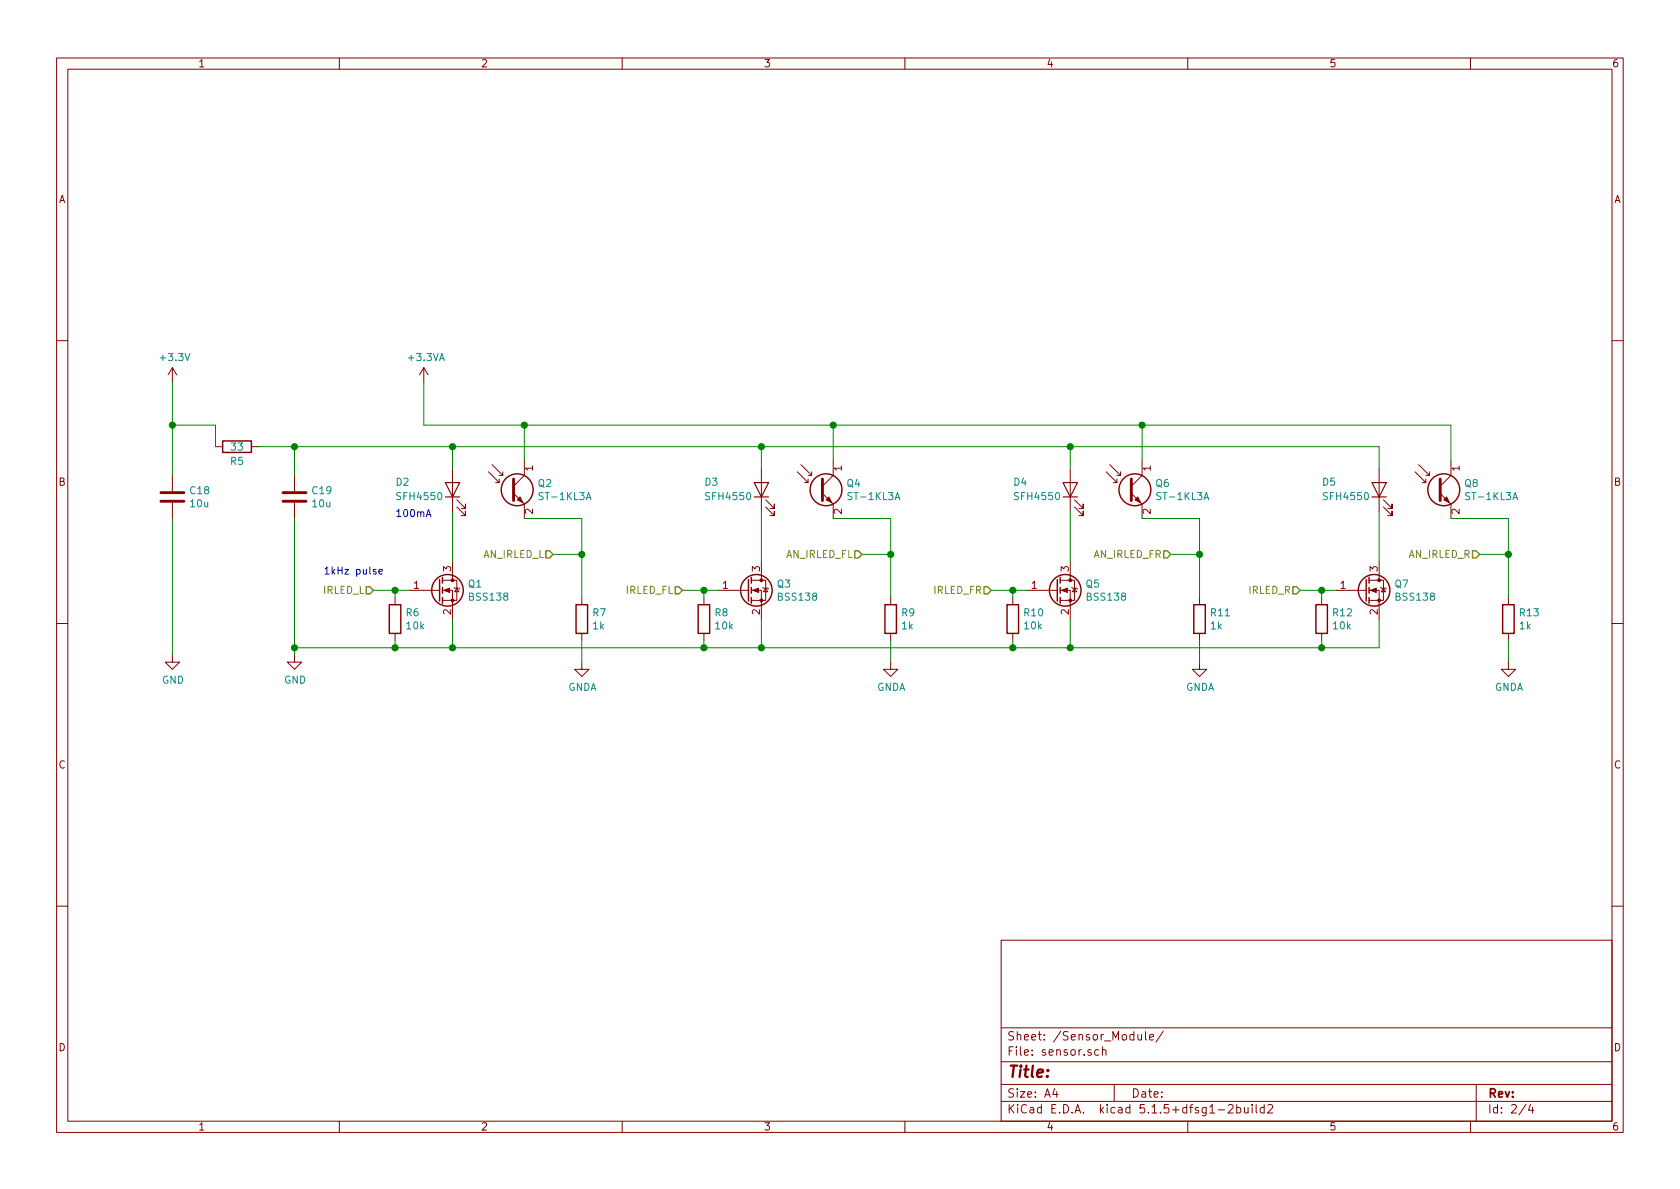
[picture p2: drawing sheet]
EESchema Schematic File Version 4
EELAYER 30 0
EELAYER END
$Descr A4 11693 8268
encoding utf-8
Sheet 2 4
Title ""
Date ""
Rev ""
Comp ""
Comment1 ""
Comment2 ""
Comment3 ""
Comment4 ""
$EndDescr
Connection ~ 2750 4500
Wire Wire Line
	3150 4500 3150 4300
Wire Wire Line
	2750 4500 3150 4500
Wire Wire Line
	4050 4600 4050 4450
Wire Wire Line
	4050 3850 4050 4150
Connection ~ 4050 3850
Wire Wire Line
	3850 3850 4050 3850
Wire Wire Line
	4050 3600 4050 3850
Wire Wire Line
	3650 3600 4050 3600
Wire Wire Line
	3650 2950 3650 3200
Wire Wire Line
	1200 2950 1200 3300
Connection ~ 1200 2950
Wire Wire Line
	1500 2950 1500 3100
Wire Wire Line
	1200 2950 1500 2950
Connection ~ 2050 3100
Wire Wire Line
	3150 3100 3150 3250
Wire Wire Line
	2050 3100 3150 3100
$Comp
L Device:R R7
U 1 1
P 4050 4300
F 0 "R7" H 4120 4346 50  0000 L CNN
F 1 "1k" H 4120 4255 50  0000 L CNN
F 2 "Resistor_SMD:R_0603_1608Metric" V 3980 4300 50  0001 C CNN
F 3 "~" H 4050 4300 50  0001 C CNN
F 4 "RC0603FR-071KL" H 4050 4300 50  0001 C CNN "Manf#"
F 5 "https://www.digikey.jp/product-detail/ja/yageo/RC0603FR-071KL/311-1-00KHRCT-ND/729790" H 4050 4300 50  0001 C CNN "URL"
	1    4050 4300
	1    0    0    -1  
$EndComp
Wire Wire Line
	2050 3100 2050 3300
Wire Wire Line
	1800 3100 2050 3100
Wire Wire Line
	3150 3550 3150 3900
Wire Wire Line
	2050 4500 2050 3600
Connection ~ 2050 4500
Wire Wire Line
	2750 4500 2050 4500
Wire Wire Line
	2750 4450 2750 4500
Wire Wire Line
	2050 4550 2050 4500
$Comp
L Device:R R6
U 1 1
P 2750 4300
F 0 "R6" H 2820 4346 50  0000 L CNN
F 1 "10k" H 2820 4255 50  0000 L CNN
F 2 "Resistor_SMD:R_0603_1608Metric" V 2680 4300 50  0001 C CNN
F 3 "~" H 2750 4300 50  0001 C CNN
F 4 "https://www.digikey.jp/product-detail/ja/yageo/RC0603FR-0710KL/311-10-0KHRCT-ND/729827" H 2750 4300 50  0001 C CNN "URL"
F 5 "RC0603FR-0710KL" H 2750 4300 50  0001 C CNN "Manf#"
	1    2750 4300
	1    0    0    -1  
$EndComp
Wire Wire Line
	2750 4100 2750 4150
Wire Wire Line
	2750 4100 2850 4100
Connection ~ 2750 4100
Wire Wire Line
	2600 4100 2750 4100
$Comp
L Transistor_FET:BSS138 Q1
U 1 1
P 3050 4100
F 0 "Q1" H 3254 4146 50  0000 L CNN
F 1 "BSS138" H 3254 4055 50  0000 L CNN
F 2 "Package_TO_SOT_SMD:SOT-23" H 3250 4025 50  0001 L CIN
F 3 "https://www.fairchildsemi.com/datasheets/BS/BSS138.pdf" H 3050 4100 50  0001 L CNN
F 4 "https://www.digikey.jp/product-detail/ja/on-semiconductor/BSS138/BSS138CT-ND/244294" H 3050 4100 50  0001 C CNN "URL"
F 5 "BSS138" H 3050 4100 50  0001 C CNN "Manf#"
	1    3050 4100
	1    0    0    -1  
$EndComp
$Comp
L Device:LED D2
U 1 1
P 3150 3400
F 0 "D2" V 3200 3800 50  0000 R CNN
F 1 "SFH4550" V 3100 3800 50  0000 R CNN
F 2 "m5mouse:ThroughHole_1x02_P2.54_Vertical" H 3150 3400 50  0001 C CNN
F 3 "~" H 3150 3400 50  0001 C CNN
F 4 "https://www.digikey.jp/product-detail/ja/osram-opto-semiconductors-inc/SFH-4550/475-1200-ND/806365" V 3150 3400 50  0001 C CNN "URL"
F 5 "SFH 4550" V 3150 3400 50  0001 C CNN "Manf#"
	1    3150 3400
	0    -1   -1   0   
$EndComp
$Comp
L Device:Q_Photo_NPN Q2
U 1 1
P 3550 3400
F 0 "Q2" H 3740 3446 50  0000 L CNN
F 1 "ST-1KL3A" H 3740 3355 50  0000 L CNN
F 2 "m5mouse:ThroughHole_1x02_P2.54_Vertical" H 3750 3500 50  0001 C CNN
F 3 "~" H 3550 3400 50  0001 C CNN
F 4 "https://www.rt-shop.jp/index.php?main_page=product_info&products_id=2746" H 3550 3400 50  0001 C CNN "URL"
F 5 "ST-1KL3A" H 3550 3400 50  0001 C CNN "Manf#"
	1    3550 3400
	1    0    0    -1  
$EndComp
Wire Wire Line
	1200 3600 1200 4550
$Comp
L power:GND #PWR0120
U 1 1
P 2050 4550
F 0 "#PWR0120" H 2050 4300 50  0001 C CNN
F 1 "GND" H 2055 4377 50  0000 C CNN
F 2 "" H 2050 4550 50  0001 C CNN
F 3 "" H 2050 4550 50  0001 C CNN
	1    2050 4550
	1    0    0    -1  
$EndComp
$Comp
L power:GND #PWR0121
U 1 1
P 1200 4550
F 0 "#PWR0121" H 1200 4300 50  0001 C CNN
F 1 "GND" H 1205 4377 50  0000 C CNN
F 2 "" H 1200 4550 50  0001 C CNN
F 3 "" H 1200 4550 50  0001 C CNN
	1    1200 4550
	1    0    0    -1  
$EndComp
$Comp
L Device:C C19
U 1 1
P 2050 3450
F 0 "C19" H 2165 3496 50  0000 L CNN
F 1 "10u" H 2165 3405 50  0000 L CNN
F 2 "Capacitor_SMD:C_0402_1005Metric" H 2088 3300 50  0001 C CNN
F 3 "~" H 2050 3450 50  0001 C CNN
F 4 "GRM155C80J106ME11D" H 2050 3450 50  0001 C CNN "Manf#"
F 5 "https://www.digikey.jp/product-detail/ja/murata-electronics/GRM155C80J106ME11D/490-13233-1-ND/5877441" H 2050 3450 50  0001 C CNN "URL"
	1    2050 3450
	1    0    0    -1  
$EndComp
$Comp
L Device:R R5
U 1 1
P 1650 3100
F 0 "R5" V 1750 3100 50  0000 C CNN
F 1 "33" V 1650 3100 50  0000 C CNN
F 2 "Resistor_SMD:R_0603_1608Metric" V 1580 3100 50  0001 C CNN
F 3 "~" H 1650 3100 50  0001 C CNN
F 4 "https://www.digikey.jp/product-detail/ja/yageo/RC0603FR-0733RL/311-33-0HRCT-ND/730105" V 1650 3100 50  0001 C CNN "URL"
F 5 "RC0603FR-0733RL" V 1650 3100 50  0001 C CNN "Manf#"
	1    1650 3100
	0    1    1    0   
$EndComp
$Comp
L Device:C C18
U 1 1
P 1200 3450
F 0 "C18" H 1315 3496 50  0000 L CNN
F 1 "10u" H 1315 3405 50  0000 L CNN
F 2 "Capacitor_SMD:C_0402_1005Metric" H 1238 3300 50  0001 C CNN
F 3 "~" H 1200 3450 50  0001 C CNN
F 4 "GRM155C80J106ME11D" H 1200 3450 50  0001 C CNN "Manf#"
F 5 "https://www.digikey.jp/product-detail/ja/murata-electronics/GRM155C80J106ME11D/490-13233-1-ND/5877441" H 1200 3450 50  0001 C CNN "URL"
	1    1200 3450
	1    0    0    -1  
$EndComp
$Comp
L power:+3.3V #PWR0122
U 1 1
P 1200 2650
F 0 "#PWR0122" H 1200 2500 50  0001 C CNN
F 1 "+3.3V" H 1215 2823 50  0000 C CNN
F 2 "" H 1200 2650 50  0001 C CNN
F 3 "" H 1200 2650 50  0001 C CNN
	1    1200 2650
	1    0    0    -1  
$EndComp
Text Notes 2250 4000 0    50   ~ 0
1kHz pulse
Connection ~ 4900 4500
Wire Wire Line
	5300 4500 5300 4300
Wire Wire Line
	4900 4500 5300 4500
Wire Wire Line
	6200 4600 6200 4450
Wire Wire Line
	6200 3850 6200 4150
Connection ~ 6200 3850
Wire Wire Line
	6000 3850 6200 3850
Wire Wire Line
	6200 3600 6200 3850
Wire Wire Line
	5800 3600 6200 3600
Wire Wire Line
	5800 2950 5800 3200
Wire Wire Line
	5300 3100 5300 3250
$Comp
L Device:R R9
U 1 1
P 6200 4300
F 0 "R9" H 6270 4346 50  0000 L CNN
F 1 "1k" H 6270 4255 50  0000 L CNN
F 2 "Resistor_SMD:R_0603_1608Metric" V 6130 4300 50  0001 C CNN
F 3 "~" H 6200 4300 50  0001 C CNN
F 4 "https://www.digikey.jp/product-detail/ja/yageo/RC0603FR-071KL/311-1-00KHRCT-ND/729790" H 6200 4300 50  0001 C CNN "URL"
F 5 "RC0603FR-071KL" H 6200 4300 50  0001 C CNN "Manf#"
	1    6200 4300
	1    0    0    -1  
$EndComp
Wire Wire Line
	5300 3550 5300 3900
Wire Wire Line
	4900 4450 4900 4500
$Comp
L Device:R R8
U 1 1
P 4900 4300
F 0 "R8" H 4970 4346 50  0000 L CNN
F 1 "10k" H 4970 4255 50  0000 L CNN
F 2 "Resistor_SMD:R_0603_1608Metric" V 4830 4300 50  0001 C CNN
F 3 "~" H 4900 4300 50  0001 C CNN
F 4 "https://www.digikey.jp/product-detail/ja/yageo/RC0603FR-0710KL/311-10-0KHRCT-ND/729827" H 4900 4300 50  0001 C CNN "URL"
F 5 "RC0603FR-0710KL" H 4900 4300 50  0001 C CNN "Manf#"
	1    4900 4300
	1    0    0    -1  
$EndComp
Wire Wire Line
	4900 4100 4900 4150
Wire Wire Line
	4900 4100 5000 4100
Connection ~ 4900 4100
Wire Wire Line
	4750 4100 4900 4100
$Comp
L Transistor_FET:BSS138 Q3
U 1 1
P 5200 4100
F 0 "Q3" H 5404 4146 50  0000 L CNN
F 1 "BSS138" H 5404 4055 50  0000 L CNN
F 2 "Package_TO_SOT_SMD:SOT-23" H 5400 4025 50  0001 L CIN
F 3 "https://www.fairchildsemi.com/datasheets/BS/BSS138.pdf" H 5200 4100 50  0001 L CNN
	1    5200 4100
	1    0    0    -1  
$EndComp
$Comp
L Device:LED D3
U 1 1
P 5300 3400
F 0 "D3" V 5350 3800 50  0000 R CNN
F 1 "SFH4550" V 5250 3800 50  0000 R CNN
F 2 "m5mouse:ThroughHole_1x02_P2.54_Vertical" H 5300 3400 50  0001 C CNN
F 3 "~" H 5300 3400 50  0001 C CNN
	1    5300 3400
	0    -1   -1   0   
$EndComp
$Comp
L Device:Q_Photo_NPN Q4
U 1 1
P 5700 3400
F 0 "Q4" H 5890 3446 50  0000 L CNN
F 1 "ST-1KL3A" H 5890 3355 50  0000 L CNN
F 2 "m5mouse:ThroughHole_1x02_P2.54_Vertical" H 5900 3500 50  0001 C CNN
F 3 "~" H 5700 3400 50  0001 C CNN
	1    5700 3400
	1    0    0    -1  
$EndComp
Connection ~ 7050 4500
Wire Wire Line
	7450 4500 7450 4300
Wire Wire Line
	7050 4500 7450 4500
Wire Wire Line
	8350 4600 8350 4450
Wire Wire Line
	8350 3850 8350 4150
Connection ~ 8350 3850
Wire Wire Line
	8150 3850 8350 3850
Wire Wire Line
	8350 3600 8350 3850
Wire Wire Line
	7950 3600 8350 3600
Wire Wire Line
	7950 2950 7950 3200
Wire Wire Line
	5800 2950 7950 2950
Wire Wire Line
	7450 3100 7450 3250
$Comp
L Device:R R11
U 1 1
P 8350 4300
F 0 "R11" H 8420 4346 50  0000 L CNN
F 1 "1k" H 8420 4255 50  0000 L CNN
F 2 "Resistor_SMD:R_0603_1608Metric" V 8280 4300 50  0001 C CNN
F 3 "~" H 8350 4300 50  0001 C CNN
F 4 "RC0603FR-071KL" H 8350 4300 50  0001 C CNN "Manf#"
F 5 "https://www.digikey.jp/product-detail/ja/yageo/RC0603FR-071KL/311-1-00KHRCT-ND/729790" H 8350 4300 50  0001 C CNN "URL"
	1    8350 4300
	1    0    0    -1  
$EndComp
Wire Wire Line
	7450 3550 7450 3900
Wire Wire Line
	7050 4450 7050 4500
$Comp
L Device:R R10
U 1 1
P 7050 4300
F 0 "R10" H 7120 4346 50  0000 L CNN
F 1 "10k" H 7120 4255 50  0000 L CNN
F 2 "Resistor_SMD:R_0603_1608Metric" V 6980 4300 50  0001 C CNN
F 3 "~" H 7050 4300 50  0001 C CNN
F 4 "https://www.digikey.jp/product-detail/ja/yageo/RC0603FR-0710KL/311-10-0KHRCT-ND/729827" H 7050 4300 50  0001 C CNN "URL"
F 5 "RC0603FR-0710KL" H 7050 4300 50  0001 C CNN "Manf#"
	1    7050 4300
	1    0    0    -1  
$EndComp
Wire Wire Line
	7050 4100 7050 4150
Wire Wire Line
	7050 4100 7150 4100
Connection ~ 7050 4100
Wire Wire Line
	6900 4100 7050 4100
$Comp
L Transistor_FET:BSS138 Q5
U 1 1
P 7350 4100
F 0 "Q5" H 7554 4146 50  0000 L CNN
F 1 "BSS138" H 7554 4055 50  0000 L CNN
F 2 "Package_TO_SOT_SMD:SOT-23" H 7550 4025 50  0001 L CIN
F 3 "https://www.fairchildsemi.com/datasheets/BS/BSS138.pdf" H 7350 4100 50  0001 L CNN
	1    7350 4100
	1    0    0    -1  
$EndComp
$Comp
L Device:LED D4
U 1 1
P 7450 3400
F 0 "D4" V 7500 3800 50  0000 R CNN
F 1 "SFH4550" V 7400 3800 50  0000 R CNN
F 2 "m5mouse:ThroughHole_1x02_P2.54_Vertical" H 7450 3400 50  0001 C CNN
F 3 "~" H 7450 3400 50  0001 C CNN
	1    7450 3400
	0    -1   -1   0   
$EndComp
$Comp
L Device:Q_Photo_NPN Q6
U 1 1
P 7850 3400
F 0 "Q6" H 8040 3446 50  0000 L CNN
F 1 "ST-1KL3A" H 8040 3355 50  0000 L CNN
F 2 "m5mouse:ThroughHole_1x02_P2.54_Vertical" H 8050 3500 50  0001 C CNN
F 3 "~" H 7850 3400 50  0001 C CNN
	1    7850 3400
	1    0    0    -1  
$EndComp
Connection ~ 9200 4500
Wire Wire Line
	9600 4500 9600 4300
Wire Wire Line
	9200 4500 9600 4500
Wire Wire Line
	10500 4600 10500 4450
Wire Wire Line
	10500 3850 10500 4150
Connection ~ 10500 3850
Wire Wire Line
	10300 3850 10500 3850
Wire Wire Line
	10500 3600 10500 3850
Wire Wire Line
	10100 3600 10500 3600
Wire Wire Line
	10100 2950 10100 3200
Wire Wire Line
	9600 3100 9600 3250
$Comp
L Device:R R13
U 1 1
P 10500 4300
F 0 "R13" H 10570 4346 50  0000 L CNN
F 1 "1k" H 10570 4255 50  0000 L CNN
F 2 "Resistor_SMD:R_0603_1608Metric" V 10430 4300 50  0001 C CNN
F 3 "~" H 10500 4300 50  0001 C CNN
F 4 "RC0603FR-071KL" H 10500 4300 50  0001 C CNN "Manf#"
F 5 "https://www.digikey.jp/product-detail/ja/yageo/RC0603FR-071KL/311-1-00KHRCT-ND/729790" H 10500 4300 50  0001 C CNN "URL"
	1    10500 4300
	1    0    0    -1  
$EndComp
Wire Wire Line
	9600 3550 9600 3900
Wire Wire Line
	9200 4450 9200 4500
$Comp
L Device:R R12
U 1 1
P 9200 4300
F 0 "R12" H 9270 4346 50  0000 L CNN
F 1 "10k" H 9270 4255 50  0000 L CNN
F 2 "Resistor_SMD:R_0603_1608Metric" V 9130 4300 50  0001 C CNN
F 3 "~" H 9200 4300 50  0001 C CNN
F 4 "https://www.digikey.jp/product-detail/ja/yageo/RC0603FR-0710KL/311-10-0KHRCT-ND/729827" H 9200 4300 50  0001 C CNN "URL"
F 5 "RC0603FR-0710KL" H 9200 4300 50  0001 C CNN "Manf#"
	1    9200 4300
	1    0    0    -1  
$EndComp
Wire Wire Line
	9200 4100 9200 4150
Wire Wire Line
	9200 4100 9300 4100
Connection ~ 9200 4100
Wire Wire Line
	9050 4100 9200 4100
$Comp
L Transistor_FET:BSS138 Q7
U 1 1
P 9500 4100
F 0 "Q7" H 9704 4146 50  0000 L CNN
F 1 "BSS138" H 9704 4055 50  0000 L CNN
F 2 "Package_TO_SOT_SMD:SOT-23" H 9700 4025 50  0001 L CIN
F 3 "https://www.fairchildsemi.com/datasheets/BS/BSS138.pdf" H 9500 4100 50  0001 L CNN
	1    9500 4100
	1    0    0    -1  
$EndComp
$Comp
L Device:LED D5
U 1 1
P 9600 3400
F 0 "D5" V 9650 3800 50  0000 R CNN
F 1 "SFH4550" V 9550 3800 50  0000 R CNN
F 2 "m5mouse:ThroughHole_1x02_P2.54_Vertical" H 9600 3400 50  0001 C CNN
F 3 "~" H 9600 3400 50  0001 C CNN
	1    9600 3400
	0    -1   -1   0   
$EndComp
$Comp
L Device:Q_Photo_NPN Q8
U 1 1
P 10000 3400
F 0 "Q8" H 10190 3446 50  0000 L CNN
F 1 "ST-1KL3A" H 10190 3355 50  0000 L CNN
F 2 "m5mouse:ThroughHole_1x02_P2.54_Vertical" H 10200 3500 50  0001 C CNN
F 3 "~" H 10000 3400 50  0001 C CNN
	1    10000 3400
	1    0    0    -1  
$EndComp
Wire Wire Line
	3650 2950 5800 2950
Connection ~ 5800 2950
Wire Wire Line
	7950 2950 10100 2950
Connection ~ 7950 2950
Wire Wire Line
	3150 3100 5300 3100
Connection ~ 3150 3100
Wire Wire Line
	5300 3100 7450 3100
Connection ~ 5300 3100
Wire Wire Line
	7450 3100 9600 3100
Connection ~ 7450 3100
Wire Wire Line
	3150 4500 4900 4500
Connection ~ 3150 4500
Wire Wire Line
	5300 4500 7050 4500
Connection ~ 5300 4500
Wire Wire Line
	7450 4500 9200 4500
Connection ~ 7450 4500
Text HLabel 2600 4100 0    50   Input ~ 0
IRLED_L
Text HLabel 3850 3850 0    50   Input ~ 0
AN_IRLED_L
Text HLabel 4750 4100 0    50   Input ~ 0
IRLED_FL
Text HLabel 6000 3850 0    50   Input ~ 0
AN_IRLED_FL
Text HLabel 6900 4100 0    50   Input ~ 0
IRLED_FR
Text HLabel 8150 3850 0    50   Input ~ 0
AN_IRLED_FR
Text HLabel 9050 4100 0    50   Input ~ 0
IRLED_R
Text HLabel 10300 3850 0    50   Input ~ 0
AN_IRLED_R
Text Notes 2750 3600 0    50   ~ 0
100mA
$Comp
L power:+3.3VA #PWR0112
U 1 1
P 2950 2650
F 0 "#PWR0112" H 2950 2500 50  0001 C CNN
F 1 "+3.3VA" H 2965 2823 50  0000 C CNN
F 2 "" H 2950 2650 50  0001 C CNN
F 3 "" H 2950 2650 50  0001 C CNN
	1    2950 2650
	1    0    0    -1  
$EndComp
Wire Wire Line
	2950 2650 2950 2950
Wire Wire Line
	2950 2950 3650 2950
Connection ~ 3650 2950
Wire Wire Line
	1200 2650 1200 2950
$Comp
L power:GNDA #PWR0119
U 1 1
P 4050 4600
F 0 "#PWR0119" H 4050 4350 50  0001 C CNN
F 1 "GNDA" H 4055 4427 50  0000 C CNN
F 2 "" H 4050 4600 50  0001 C CNN
F 3 "" H 4050 4600 50  0001 C CNN
	1    4050 4600
	1    0    0    -1  
$EndComp
$Comp
L power:GNDA #PWR0123
U 1 1
P 6200 4600
F 0 "#PWR0123" H 6200 4350 50  0001 C CNN
F 1 "GNDA" H 6205 4427 50  0000 C CNN
F 2 "" H 6200 4600 50  0001 C CNN
F 3 "" H 6200 4600 50  0001 C CNN
	1    6200 4600
	1    0    0    -1  
$EndComp
$Comp
L power:GNDA #PWR0124
U 1 1
P 8350 4600
F 0 "#PWR0124" H 8350 4350 50  0001 C CNN
F 1 "GNDA" H 8355 4427 50  0000 C CNN
F 2 "" H 8350 4600 50  0001 C CNN
F 3 "" H 8350 4600 50  0001 C CNN
	1    8350 4600
	1    0    0    -1  
$EndComp
$Comp
L power:GNDA #PWR0125
U 1 1
P 10500 4600
F 0 "#PWR0125" H 10500 4350 50  0001 C CNN
F 1 "GNDA" H 10505 4427 50  0000 C CNN
F 2 "" H 10500 4600 50  0001 C CNN
F 3 "" H 10500 4600 50  0001 C CNN
	1    10500 4600
	1    0    0    -1  
$EndComp
$EndSCHEMATC
